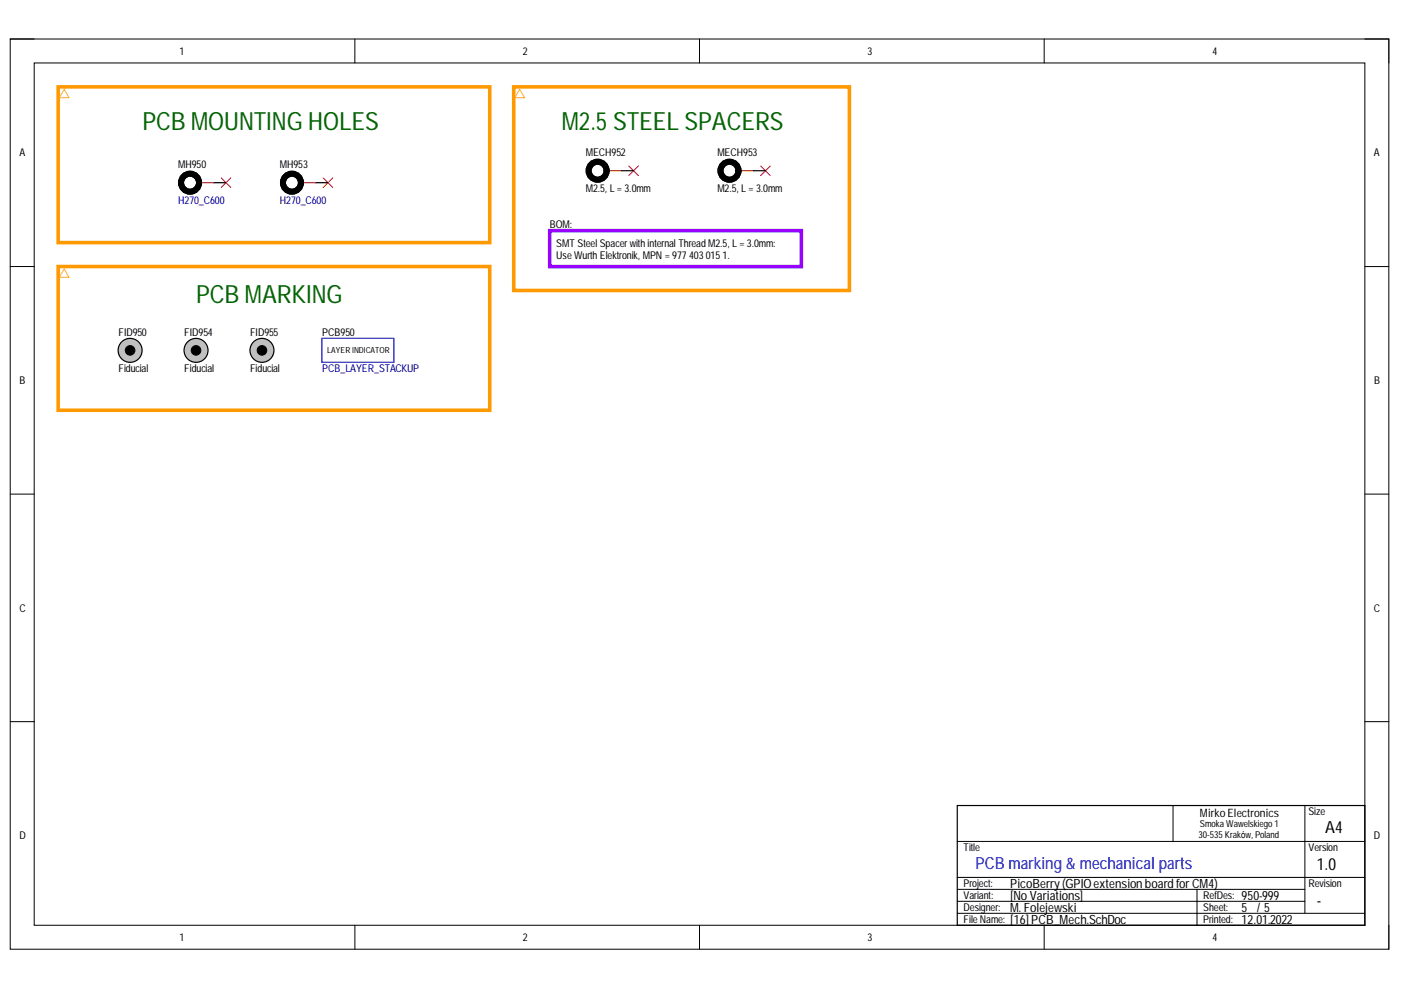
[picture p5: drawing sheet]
<svg xmlns="http://www.w3.org/2000/svg" width="297mm" height="210mm" viewBox="0 0 297 210" stroke-linecap="round" stroke-linejoin="round" font-family="sans-serif">
<path d="M2.2 8.3h292.3v193h-292.3z" fill="none" stroke="#000" stroke-width=".21"/>
<path d="M7.3 13.4h282.1v182.8h-282.1z" fill-rule="evenodd" fill="#fff"/>
<g fill="none" stroke="#000" stroke-width=".21">
<path d="M2.2 8.3h5.1M7.3 13.4h282.1v182.8h-282.1zM75.2 8.3v5M148.3 8.3v5M221.4 8.3v5.1M289.4 8.3h5.1v5.1M2.2 56.5h5.1M289.4 56.5h5.1M2.2 104.8h5.1M289.4 104.8h5.1M2.2 153h5.1M289.4 153h5.1"/>
<path d="M203 178.4h86.4M248.7 170.8v7.6M276.7 170.8v22.8M75.2 196.2v5.1M148.3 196.2v5.1M203 188.6h73.7M203 191.1h73.7M203 186h86.4M203 193.6h86.4M221.4 196.2v5.1M253.8 188.6v7.6M294.5 196.2v5.1"/>
</g>
<path d="M203 170.8h86.4v25.4h-86.4z" fill="none" stroke="#000" stroke-width=".25"/>
<path d="M129.2 36.2h2.6M157.2 36.2h2.5" fill="none" stroke="#f00" stroke-width=".25"/>
<g fill="none" stroke="#000" stroke-width="1.3">
<circle cx="126.7" cy="36.2" r="1.91"/>
<circle cx="154.7" cy="36.2" r="1.91"/>
</g>
<path d="M116.5 48.9h53.4v7.6h-53.4z" fill-rule="evenodd" fill="#fff"/>
<path d="M116.5 48.9h53.4v7.6h-53.4z" fill="none" stroke="#90f" stroke-width=".76"/>
<path d="M133.3 35.2l2 2M135.3 35.2l-2 2M161.3 35.2l2 2M163.3 35.2l-2 2" fill="none" stroke="#f00" stroke-width=".21"/>
<path d="M108.9 18.4h71.2v43.2h-71.2z" fill="none" stroke="#f90" stroke-width=".76"/>
<path d="M110.2 18.9l1 1.8h-2z" fill="none" stroke="#ffad33" stroke-width=".21"/>
<circle cx="27.6" cy="74.3" r="2.54" fill="#c0c0c0"/>
<circle cx="27.6" cy="74.3" r="2.54" fill="none" stroke="#000" stroke-width=".25"/>
<circle cx="27.6" cy="74.3" r="1.02" fill="#000"/>
<circle cx="27.6" cy="74.3" r="1.02" fill="none" stroke="#000" stroke-width=".21"/>
<path d="M68.3 71.7h15.2v5.1h-15.2z" fill-rule="evenodd" fill="#fff"/>
<path d="M68.3 71.7h15.2v5.1h-15.2z" fill="none" stroke="#00c" stroke-width=".25"/>
<path d="M12.3 56.5h91.5v30.5h-91.5z" fill="none" stroke="#f90" stroke-width=".76"/>
<path d="M13.6 57l1 1.8h-2z" fill="none" stroke="#ffad33" stroke-width=".21"/>
<circle cx="41.6" cy="74.3" r="2.54" fill="#c0c0c0"/>
<circle cx="41.6" cy="74.3" r="2.54" fill="none" stroke="#000" stroke-width=".25"/>
<circle cx="41.6" cy="74.3" r="1.01" fill="#000"/>
<circle cx="41.6" cy="74.3" r="1.01" fill="none" stroke="#000" stroke-width=".21"/>
<circle cx="55.5" cy="74.3" r="2.54" fill="#c0c0c0"/>
<g fill="none" stroke="#000" stroke-width=".25">
<path d="M45.4 38.7h2.5M67 38.7h2.5M131.8 36.2h2.5M159.7 36.2h2.6"/>
<circle cx="55.5" cy="74.3" r="2.54"/>
</g>
<circle cx="55.5" cy="74.3" r="1.02" fill="#000"/>
<circle cx="55.5" cy="74.3" r="1.02" fill="none" stroke="#000" stroke-width=".21"/>
<path d="M42.8 38.7h2.6M64.4 38.7h2.6" fill="none" stroke="#f00" stroke-width=".25"/>
<g fill="none" stroke="#000" stroke-width="1.3">
<circle cx="40.3" cy="38.7" r="1.91"/>
<circle cx="61.9" cy="38.7" r="1.91"/>
</g>
<path d="M12.3 18.4h91.5v33h-91.5z" fill="none" stroke="#f90" stroke-width=".76"/>
<path d="M13.6 18.9l1 1.8h-2z" fill="none" stroke="#ffad33" stroke-width=".21"/>
<path d="M46.9 37.7l2 2.1M48.9 37.7l-2 2.1M68.5 37.7l2 2.1M70.5 37.7l-2 2.1" fill="none" stroke="#f00" stroke-width=".21"/>
<g font-size="5.3" fill="#060">
<text x="30.2" y="27.5">PCB MOUNTING HOLES</text>
<text x="119.1" y="27.5">M2.5 STEEL SPACERS</text>
<text x="41.6" y="64.2">PCB MARKING</text>
</g>
<g font-size="3.5">
<text x="281" y="176.6">A4</text>
<text x="279.2" y="184.5">1.0</text>
<text x="279.2" y="192.1">-</text>
</g>
<text font-size="3.5" fill="#00c" x="206.8" y="184.3">PCB marking &amp; mechanical parts</text>
<g font-size="2.7">
<text x="214.2" y="188.2">PicoBerry(GPIOextension board forCM4)</text>
<text x="214.2" y="190.8">[No Variations]</text>
<text x="263.2" y="190.8">950-999</text>
<text x="214.2" y="195.8">[16]PCB_Mech.SchDoc</text>
<text x="214.2" y="193.3">M. Folejewski</text>
<text x="263.2" y="195.8">12.01.2022</text>
<text x="263.2" y="193.3">5 /5</text>
</g>
<text font-size="2.4" x="254.4" y="173.3">Mirko Electronics</text>
<g font-size="2.3">
<text x="38" y="11.6">1</text>
<text x="110.9" y="11.6">2</text>
<text x="183.9" y="11.6">3</text>
<text x="257" y="11.6">4</text>
<text x="4.1" y="33.1">A</text>
<text x="37.8" y="35.7">MH950</text>
<text x="59.4" y="35.7">MH953</text>
<text x="124.2" y="33.1">MECH952</text>
<text x="152.1" y="33.1">MECH953</text>
<text x="291.3" y="33.1">A</text>
<text x="124.2" y="40.8">M2.5, L = 3.0mm</text>
<text x="152.1" y="40.8">M2.5, L = 3.0mm</text>
<text x="116.6" y="48.4">BOM:</text>
<text x="118" y="52.3">SMT Steel Spacerwith internal Thread M2.5, L = 3.0mm:</text>
<text x="118" y="54.8">Use Wurth Elektronik, MPN = 977</text>
<text x="146.1" y="54.8">4030151.</text>
<text x="25.1" y="71.2">FID950</text>
<text x="39.1" y="71.2">FID954</text>
<text x="53" y="71.2">FID955</text>
<text x="68.3" y="71.2">PCB950</text>
<text x="4.1" y="81.4">B</text>
<text x="25.1" y="78.8">Fiducial</text>
<text x="39.1" y="78.8">Fiducial</text>
<text x="53" y="78.8">Fiducial</text>
<text x="291.4" y="81.4">B</text>
<text x="4.1" y="129.7">C</text>
<text x="291.3" y="129.7">C</text>
<text x="277.4" y="172.9">Size</text>
<text x="4.1" y="177.9">D</text>
<text x="291.3" y="177.9">D</text>
<text x="204.3" y="180.5">Title</text>
<text x="277.4" y="180.5">Version</text>
<text x="204.3" y="188.1">Project:</text>
<text x="204.3" y="190.6">Variant:</text>
<text x="255.1" y="190.6">RefDes:</text>
<text x="277.4" y="188.1">Revision</text>
<text x="204.3" y="195.7">FileName:</text>
<text x="204.3" y="193.1">Designer:</text>
<text x="255.1" y="195.7">Printed:</text>
<text x="255.1" y="193.1">Sheet:</text>
<text x="38" y="199.5">1</text>
<text x="110.9" y="199.5">2</text>
<text x="183.9" y="199.5">3</text>
<text x="257" y="199.5">4</text>
</g>
<g font-size="2.3" fill="#000080">
<text x="37.8" y="43.3">H270_C600</text>
<text x="59.4" y="43.3">H270_C600</text>
<text x="68.3" y="78.8">PCB_LAYER_STACKUP</text>
</g>
<g font-size="2">
<text x="254.1" y="177.7">30-535Kraków, Poland</text>
<text x="254.4" y="175.4">Smoka Wawelskiego 1</text>
</g>
<text font-size="1.8" x="69.3" y="74.9">LAYER INDICATOR</text>
</svg>
